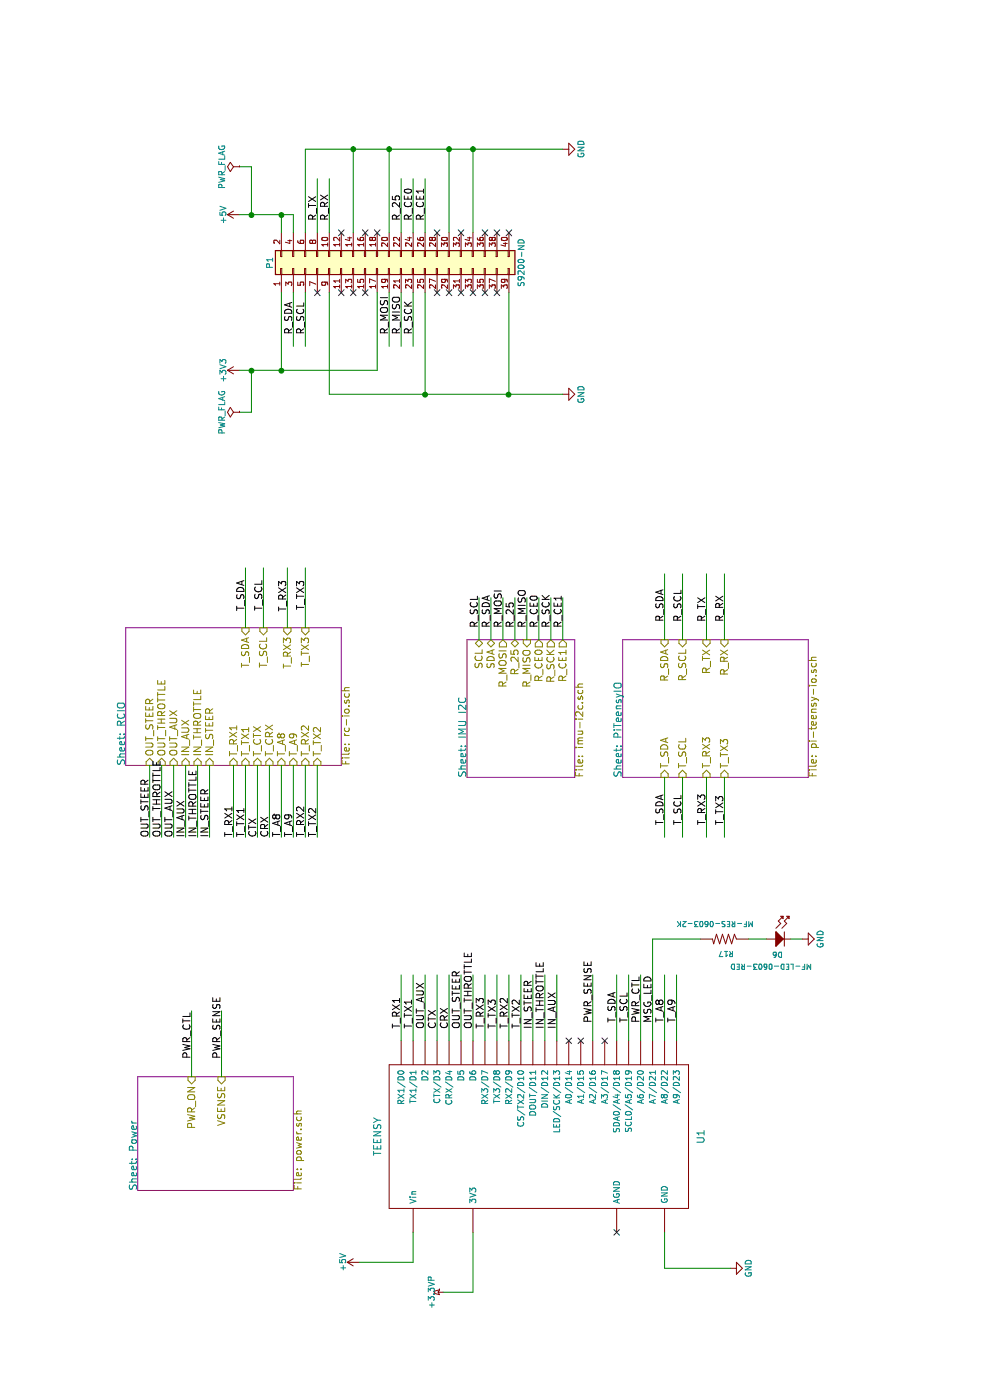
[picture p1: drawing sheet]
EESchema Schematic File Version 2
LIBS:teensy_32_v2-rescue
LIBS:power
LIBS:device
LIBS:switches
LIBS:relays
LIBS:motors
LIBS:transistors
LIBS:conn
LIBS:linear
LIBS:regul
LIBS:74xx
LIBS:cmos4000
LIBS:adc-dac
LIBS:memory
LIBS:xilinx
LIBS:microcontrollers
LIBS:dsp
LIBS:microchip
LIBS:analog_switches
LIBS:motorola
LIBS:texas
LIBS:intel
LIBS:audio
LIBS:interface
LIBS:digital-audio
LIBS:philips
LIBS:display
LIBS:cypress
LIBS:siliconi
LIBS:opto
LIBS:atmel
LIBS:contrib
LIBS:valves
LIBS:teensy_3
LIBS:MF_Aesthetics
LIBS:MF_Connectors
LIBS:MF_Discrete_Semiconductor
LIBS:MF_Displays
LIBS:MF_Frequency_Control
LIBS:MF_IC_Analog
LIBS:MF_IC_Digital
LIBS:MF_IC_Power
LIBS:MF_LEDs
LIBS:MF_Passives
LIBS:MF_Sensors
LIBS:MF_Switches
LIBS:teensy_32_v2-cache
EELAYER 25 0
EELAYER END
$Descr A4 11693 8268
encoding utf-8
Sheet 1 5
Title ""
Date ""
Rev ""
Comp ""
Comment1 ""
Comment2 ""
Comment3 ""
Comment4 ""
$EndDescr
$Comp
L TEENSY_3 U1
U 1 1
P 2000 4650
F 0 "U1" H 2200 3450 60  0000 C CNN
F 1 "TEENSY" H 2200 6150 60  0000 C CNN
F 2 "teensy:TEENSY_3" H 2000 4650 60  0001 C CNN
F 3 "" H 2000 4650 60  0000 C CNN
	1    2000 4650
	1    0    0    -1  
$EndComp
$Comp
L Conn_02x20_Odd_Even P1
U 1 1
P 9450 3250
F 0 "P1" H 9500 4250 50  0000 C CNN
F 1 "S9200-ND" H 9500 2150 50  0000 C CNN
F 2 "teensy:RPI_BOTTOM_NOLABELS" H 9450 3250 50  0001 C CNN
F 3 "" H 9450 3250 50  0001 C CNN
	1    9450 3250
	1    0    0    -1  
$EndComp
$Sheet
S 1750 1150 950  1300
U 59ED6513
F0 "Power" 60
F1 "power.sch" 60
F2 "PWR_ON" I R 2700 1600 60 
F3 "VSENSE" I R 2700 1850 60 
$EndSheet
$Sheet
S 5200 5200 1150 1550
U 59ED67C6
F0 "PiTeensyIO" 60
F1 "pi-teensy-io.sch" 60
F2 "R_SDA" I R 6350 5550 60 
F3 "R_SCL" I R 6350 5700 60 
F4 "R_TX" I R 6350 5900 60 
F5 "R_RX" I R 6350 6050 60 
F6 "T_SDA" I L 5200 5550 60 
F7 "T_SCL" I L 5200 5700 60 
F8 "T_RX3" I L 5200 5900 60 
F9 "T_TX3" I L 5200 6050 60 
$EndSheet
$Sheet
S 5300 1050 1150 1800
U 59ED6859
F0 "RCIO" 60
F1 "rc-io.sch" 60
F2 "OUT_STEER" I L 5300 1250 60 
F3 "OUT_THROTTLE" I L 5300 1350 60 
F4 "OUT_AUX" I L 5300 1450 60 
F5 "IN_AUX" I L 5300 1550 60 
F6 "IN_THROTTLE" I L 5300 1650 60 
F7 "IN_STEER" I L 5300 1750 60 
F8 "T_RX1" I L 5300 1950 60 
F9 "T_TX1" I L 5300 2050 60 
F10 "T_CTX" I L 5300 2150 60 
F11 "T_CRX" I L 5300 2250 60 
F12 "T_A8" I L 5300 2350 60 
F13 "T_A9" I L 5300 2450 60 
F14 "T_RX2" I L 5300 2550 60 
F15 "T_TX2" I L 5300 2650 60 
F16 "T_SDA" I R 6450 2050 60 
F17 "T_SCL" I R 6450 2200 60 
F18 "T_RX3" I R 6450 2400 60 
F19 "T_TX3" I R 6450 2550 60 
$EndSheet
$Comp
L +5V #PWR01
U 1 1
P 9900 2000
F 0 "#PWR01" H 9900 1850 50  0001 C CNN
F 1 "+5V" H 9900 2140 50  0000 C CNN
F 2 "" H 9900 2000 50  0001 C CNN
F 3 "" H 9900 2000 50  0001 C CNN
	1    9900 2000
	1    0    0    -1  
$EndComp
$Comp
L +5V #PWR02
U 1 1
P 1150 3000
F 0 "#PWR02" H 1150 2850 50  0001 C CNN
F 1 "+5V" H 1150 3140 50  0000 C CNN
F 2 "" H 1150 3000 50  0001 C CNN
F 3 "" H 1150 3000 50  0001 C CNN
	1    1150 3000
	1    0    0    -1  
$EndComp
$Comp
L +3V3 #PWR03
U 1 1
P 8600 2000
F 0 "#PWR03" H 8600 1850 50  0001 C CNN
F 1 "+3V3" H 8600 2140 50  0000 C CNN
F 2 "" H 8600 2000 50  0001 C CNN
F 3 "" H 8600 2000 50  0001 C CNN
	1    8600 2000
	1    0    0    -1  
$EndComp
NoConn ~ 1400 5150
$Comp
L GND #PWR04
U 1 1
P 1100 6100
F 0 "#PWR04" H 1100 5850 50  0001 C CNN
F 1 "GND" H 1100 5950 50  0000 C CNN
F 2 "" H 1100 6100 50  0001 C CNN
F 3 "" H 1100 6100 50  0001 C CNN
	1    1100 6100
	1    0    0    -1  
$EndComp
$Comp
L GND #PWR05
U 1 1
P 8400 4700
F 0 "#PWR05" H 8400 4450 50  0001 C CNN
F 1 "GND" H 8400 4550 50  0000 C CNN
F 2 "" H 8400 4700 50  0001 C CNN
F 3 "" H 8400 4700 50  0001 C CNN
	1    8400 4700
	1    0    0    -1  
$EndComp
$Comp
L GND #PWR06
U 1 1
P 10450 4700
F 0 "#PWR06" H 10450 4450 50  0001 C CNN
F 1 "GND" H 10450 4550 50  0000 C CNN
F 2 "" H 10450 4700 50  0001 C CNN
F 3 "" H 10450 4700 50  0001 C CNN
	1    10450 4700
	1    0    0    -1  
$EndComp
Text Label 6500 5550 0    60   ~ 0
R_SDA
Text Label 6500 5700 0    60   ~ 0
R_SCL
Text Label 6500 5900 0    60   ~ 0
R_TX
Text Label 6500 6050 0    60   ~ 0
R_RX
Text Label 4800 6050 0    60   ~ 0
T_TX3
Text Label 4800 5900 0    60   ~ 0
T_RX3
Text Label 4800 5700 0    60   ~ 0
T_SCL
Text Label 4800 5550 0    60   ~ 0
T_SDA
Text Label 9850 2650 0    60   ~ 0
R_TX
Text Label 9850 2750 0    60   ~ 0
R_RX
Text Label 8900 2450 0    60   ~ 0
R_SDA
Text Label 8900 2550 0    60   ~ 0
R_SCL
Wire Wire Line
	9900 2350 9750 2350
Wire Wire Line
	9900 2000 9900 2450
Wire Wire Line
	9900 2450 9750 2450
Connection ~ 9900 2350
Wire Wire Line
	1150 3000 1150 3450
Wire Wire Line
	1150 3450 1400 3450
Wire Wire Line
	8600 2350 9250 2350
Wire Wire Line
	8600 2000 8600 3150
Wire Wire Line
	1400 5550 1100 5550
Wire Wire Line
	1100 5550 1100 6100
Wire Wire Line
	9250 2750 8400 2750
Wire Wire Line
	8400 2750 8400 4700
Wire Wire Line
	9750 2550 10450 2550
Wire Wire Line
	10450 2550 10450 4700
Wire Wire Line
	6350 5550 6900 5550
Wire Wire Line
	6350 5700 6900 5700
Wire Wire Line
	6350 5900 6900 5900
Wire Wire Line
	6350 6050 6900 6050
Wire Wire Line
	4700 6050 5200 6050
Wire Wire Line
	4700 5900 5200 5900
Wire Wire Line
	4700 5700 5200 5700
Wire Wire Line
	4700 5550 5200 5550
Wire Wire Line
	9750 2650 10200 2650
Wire Wire Line
	9750 2750 10200 2750
Wire Wire Line
	8800 2450 9250 2450
Wire Wire Line
	8800 2550 9250 2550
Wire Wire Line
	8600 3150 9250 3150
Connection ~ 8600 2350
Wire Wire Line
	9250 3550 8400 3550
Connection ~ 8400 3550
Wire Wire Line
	9250 4250 8400 4250
Connection ~ 8400 4250
Wire Wire Line
	9750 3950 10450 3950
Connection ~ 10450 3950
Wire Wire Line
	9750 3750 10450 3750
Connection ~ 10450 3750
Wire Wire Line
	9750 3250 10450 3250
Connection ~ 10450 3250
Wire Wire Line
	9750 2950 10450 2950
Connection ~ 10450 2950
Wire Wire Line
	3000 5150 3550 5150
Wire Wire Line
	3000 5250 3550 5250
Text Label 3150 5150 0    60   ~ 0
T_SDA
Text Label 3150 5250 0    60   ~ 0
T_SCL
Wire Wire Line
	3550 4050 3000 4050
Wire Wire Line
	3550 4150 3000 4150
Text Label 3100 4050 0    60   ~ 0
T_RX3
Text Label 3100 4150 0    60   ~ 0
T_TX3
Wire Wire Line
	3550 4950 3000 4950
Text Label 3150 4950 0    60   ~ 0
PWR_SENSE
Text Label 3150 5350 0    60   ~ 0
PWR_CTL
Wire Wire Line
	2700 1600 3250 1600
Wire Wire Line
	2700 1850 3250 1850
Text Label 2850 1850 0    60   ~ 0
PWR_SENSE
Text Label 2850 1600 0    60   ~ 0
PWR_CTL
Wire Wire Line
	3000 3850 3550 3850
Wire Wire Line
	3000 3950 3550 3950
Text Label 3100 3850 0    60   ~ 0
OUT_STEER
Text Label 3100 3950 0    60   ~ 0
OUT_THROTTLE
Text Label 3100 3550 0    60   ~ 0
OUT_AUX
Wire Wire Line
	3550 3550 3000 3550
Wire Wire Line
	3550 3650 3000 3650
Wire Wire Line
	3550 3750 3000 3750
Text Label 3100 3650 0    60   ~ 0
CTX
Text Label 3100 3750 0    60   ~ 0
CRX
Wire Wire Line
	3550 3350 3000 3350
Wire Wire Line
	3550 3450 3000 3450
Text Label 3100 3350 0    60   ~ 0
T_RX1
Text Label 3100 3450 0    60   ~ 0
T_TX1
Wire Wire Line
	3550 4250 3000 4250
Wire Wire Line
	3550 4350 3000 4350
Text Label 3100 4250 0    60   ~ 0
T_RX2
Text Label 3100 4350 0    60   ~ 0
T_TX2
Wire Wire Line
	3550 5350 3000 5350
Wire Wire Line
	3550 4450 3000 4450
Wire Wire Line
	3550 4550 3000 4550
Wire Wire Line
	3550 4650 3000 4650
Text Label 3100 4450 0    60   ~ 0
IN_STEER
Text Label 3100 4550 0    60   ~ 0
IN_THROTTLE
Text Label 3100 4650 0    60   ~ 0
IN_AUX
Wire Wire Line
	900  3700 900  3950
Wire Wire Line
	900  3950 1400 3950
$Comp
L +3.3VP #PWR07
U 1 1
P 900 3700
F 0 "#PWR07" H 1050 3650 50  0001 C CNN
F 1 "+3.3VP" H 900 3800 50  0000 C CNN
F 2 "" H 900 3700 50  0001 C CNN
F 3 "" H 900 3700 50  0001 C CNN
	1    900  3700
	1    0    0    -1  
$EndComp
Wire Wire Line
	3550 5550 3000 5550
Wire Wire Line
	3550 5650 3000 5650
Text Label 3150 5550 0    60   ~ 0
T_A8
Text Label 3150 5650 0    60   ~ 0
T_A9
Wire Wire Line
	5300 1250 4700 1250
Wire Wire Line
	5300 1350 4700 1350
Wire Wire Line
	5300 1450 4700 1450
Wire Wire Line
	5300 1550 4700 1550
Wire Wire Line
	5300 1650 4700 1650
Wire Wire Line
	5300 1750 4700 1750
Wire Wire Line
	5300 1950 4700 1950
Wire Wire Line
	4700 2050 5300 2050
Wire Wire Line
	4700 2150 5300 2150
Wire Wire Line
	4700 2250 5300 2250
Wire Wire Line
	4700 2350 5300 2350
Wire Wire Line
	4700 2450 5300 2450
Wire Wire Line
	4700 2550 5300 2550
Wire Wire Line
	4700 2650 5300 2650
Text Label 4700 1250 0    60   ~ 0
OUT_STEER
Text Label 4700 1350 0    60   ~ 0
OUT_THROTTLE
Text Label 4700 1450 0    60   ~ 0
OUT_AUX
Text Label 4700 1550 0    60   ~ 0
IN_AUX
Text Label 4700 1650 0    60   ~ 0
IN_THROTTLE
Text Label 4700 1750 0    60   ~ 0
IN_STEER
Text Label 4700 1950 0    60   ~ 0
T_RX1
Text Label 4700 2050 0    60   ~ 0
T_TX1
Text Label 4700 2150 0    60   ~ 0
CTX
Text Label 4700 2250 0    60   ~ 0
CRX
Text Label 4700 2350 0    60   ~ 0
T_A8
Text Label 4700 2450 0    60   ~ 0
T_A9
Text Label 4700 2550 0    60   ~ 0
T_RX2
Text Label 4700 2650 0    60   ~ 0
T_TX2
NoConn ~ 3000 5050
NoConn ~ 3000 4850
NoConn ~ 3000 4750
NoConn ~ 9250 2650
NoConn ~ 9250 2850
NoConn ~ 9250 2950
NoConn ~ 9250 3050
NoConn ~ 9250 3650
NoConn ~ 9250 3750
NoConn ~ 9250 3850
NoConn ~ 9250 3950
NoConn ~ 9250 4050
NoConn ~ 9250 4150
NoConn ~ 9750 4250
NoConn ~ 9750 4150
NoConn ~ 9750 4050
NoConn ~ 9750 3850
NoConn ~ 9750 3650
NoConn ~ 9750 3150
NoConn ~ 9750 3050
NoConn ~ 9750 2850
Wire Wire Line
	8600 2100 8250 2100
Wire Wire Line
	8250 2100 8250 2000
Connection ~ 8600 2100
$Comp
L PWR_FLAG #FLG08
U 1 1
P 8250 2000
F 0 "#FLG08" H 8250 2075 50  0001 C CNN
F 1 "PWR_FLAG" H 8250 2150 50  0000 C CNN
F 2 "" H 8250 2000 50  0001 C CNN
F 3 "" H 8250 2000 50  0001 C CNN
	1    8250 2000
	1    0    0    -1  
$EndComp
Wire Wire Line
	9900 2100 10300 2100
Wire Wire Line
	10300 2100 10300 2000
Connection ~ 9900 2100
$Comp
L PWR_FLAG #FLG09
U 1 1
P 10300 2000
F 0 "#FLG09" H 10300 2075 50  0001 C CNN
F 1 "PWR_FLAG" H 10300 2150 50  0000 C CNN
F 2 "" H 10300 2000 50  0001 C CNN
F 3 "" H 10300 2000 50  0001 C CNN
	1    10300 2000
	1    0    0    -1  
$EndComp
Text Label 6850 2550 2    60   ~ 0
T_TX3
Text Label 6850 2400 2    60   ~ 0
T_RX3
Text Label 6850 2200 2    60   ~ 0
T_SCL
Text Label 6850 2050 2    60   ~ 0
T_SDA
Wire Wire Line
	6950 2550 6450 2550
Wire Wire Line
	6950 2400 6450 2400
Wire Wire Line
	6950 2200 6450 2200
Wire Wire Line
	6950 2050 6450 2050
Wire Wire Line
	3850 6600 3850 6700
$Comp
L GND #PWR010
U 1 1
P 3850 6700
F 0 "#PWR010" H 3850 6450 50  0001 C CNN
F 1 "GND" H 3850 6550 50  0000 C CNN
F 2 "" H 3850 6700 50  0001 C CNN
F 3 "" H 3850 6700 50  0001 C CNN
	1    3850 6700
	1    0    0    -1  
$EndComp
$Comp
L LED_SINGLE-0603-GREEN D?
U 1 1
P 3850 6500
AR Path="/59ED6513/5A47254D" Ref="D?"  Part="1" 
AR Path="/5A47254D" Ref="D6"  Part="1" 
F 0 "D6" H 3800 6350 45  0000 L BNN
F 1 "MF-LED-0603-RED" H 3450 6250 45  0000 L BNN
F 2 "MF_LEDs:MF_LEDs-LED0603" H 3890 6270 20  0001 C CNN
F 3 "" H 3850 6500 60  0001 C CNN
	1    3850 6500
	0    1    1    0   
$EndComp
Wire Wire Line
	3850 6250 3850 6400
$Comp
L RESISTOR_0805 R?
U 1 1
P 3850 6050
AR Path="/59ED6513/5A472546" Ref="R?"  Part="1" 
AR Path="/5A472546" Ref="R17"  Part="1" 
F 0 "R17" V 3750 6000 45  0000 L BNN
F 1 "MF-RES-0603-2K" V 4000 5650 45  0000 L BNN
F 2 "MF_Passives:MF_Passives-R0603" H 4100 5960 20  0001 C CNN
F 3 "" H 3850 6050 60  0001 C CNN
	1    3850 6050
	1    0    0    1   
$EndComp
Wire Wire Line
	3850 5450 3850 5850
Wire Wire Line
	3000 5450 3850 5450
Text Label 3150 5450 0    60   ~ 0
MSG_LED
$Sheet
S 5200 3900 1150 900 
U 5A8B3766
F0 "IMU I2C" 60
F1 "imu-i2c.sch" 60
F2 "SCL" B R 6350 4000 60 
F3 "SDA" B R 6350 4100 60 
F4 "R_MOSI" O R 6350 4200 60 
F5 "R_25" B R 6350 4300 60 
F6 "R_MISO" I R 6350 4400 60 
F7 "R_CE0" O R 6350 4500 60 
F8 "R_SCK" O R 6350 4600 60 
F9 "R_CE1" O R 6350 4700 60 
$EndSheet
Wire Wire Line
	6350 4000 6700 4000
Wire Wire Line
	6350 4100 6700 4100
Text Label 6450 4000 0    60   ~ 0
R_SCL
Text Label 6450 4100 0    60   ~ 0
R_SDA
Wire Wire Line
	9250 3250 8800 3250
Wire Wire Line
	9250 3350 8800 3350
Wire Wire Line
	9250 3450 8800 3450
Wire Wire Line
	9750 3350 10200 3350
Wire Wire Line
	9750 3450 10200 3450
Wire Wire Line
	9750 3550 10200 3550
Text Label 8900 3250 0    60   ~ 0
R_MOSI
Text Label 8900 3350 0    60   ~ 0
R_MISO
Text Label 8900 3450 0    60   ~ 0
R_SCK
Text Label 9850 3350 0    60   ~ 0
R_25
Text Label 9850 3450 0    60   ~ 0
R_CE0
Text Label 9850 3550 0    60   ~ 0
R_CE1
Wire Wire Line
	6350 4200 6700 4200
Wire Wire Line
	6350 4300 6700 4300
Wire Wire Line
	6350 4400 6700 4400
Wire Wire Line
	6350 4500 6700 4500
Wire Wire Line
	6350 4600 6700 4600
Wire Wire Line
	6350 4700 6700 4700
Text Label 6450 4200 0    60   ~ 0
R_MOSI
Text Label 6450 4300 0    60   ~ 0
R_25
Text Label 6450 4400 0    60   ~ 0
R_MISO
Text Label 6450 4500 0    60   ~ 0
R_CE0
Text Label 6450 4600 0    60   ~ 0
R_SCK
Text Label 6450 4700 0    60   ~ 0
R_CE1
$EndSCHEMATC
